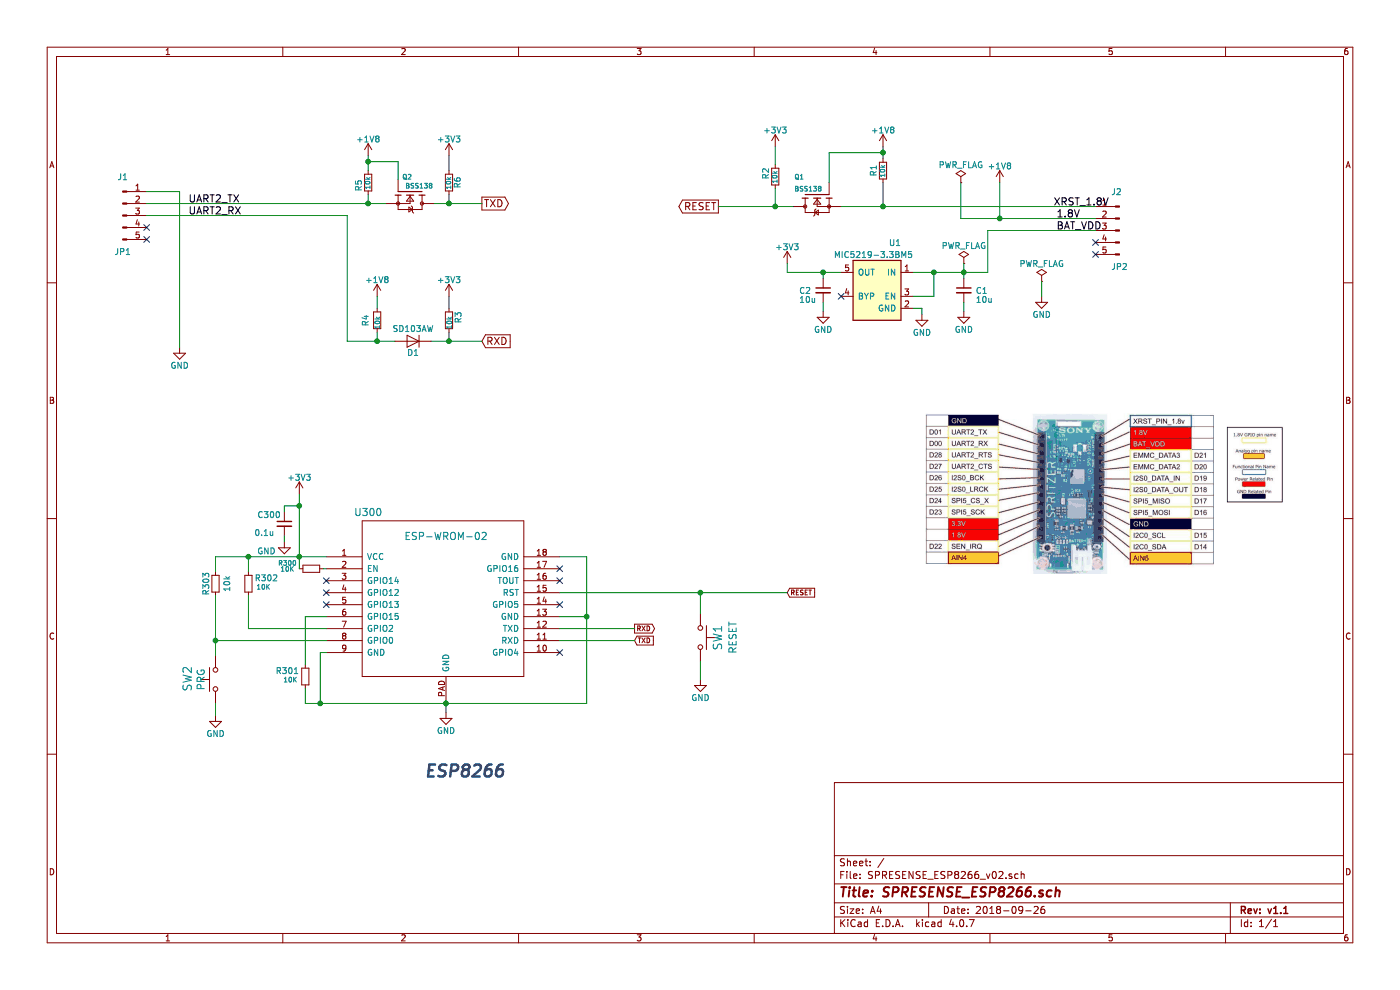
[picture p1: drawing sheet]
EESchema Schematic File Version 2
LIBS:SPRESENSE_ESP8266_v02-cache
LIBS:74xgxx
LIBS:74xx
LIBS:ac-dc
LIBS:actel
LIBS:adc-dac
LIBS:allegro
LIBS:Altera
LIBS:analog_devices
LIBS:analog_switches
LIBS:atmel
LIBS:audio
LIBS:battery_management
LIBS:bbd
LIBS:bosch
LIBS:brooktre
LIBS:cmos_ieee
LIBS:cmos4000
LIBS:conn
LIBS:contrib
LIBS:cypress
LIBS:dc-dc
LIBS:device
LIBS:digital-audio
LIBS:diode
LIBS:display
LIBS:dsp
LIBS:elec-unifil
LIBS:ESD_Protection
LIBS:ftdi
LIBS:gennum
LIBS:graphic
LIBS:graphic_symbols
LIBS:hc11
LIBS:infineon
LIBS:intel
LIBS:interface
LIBS:intersil
LIBS:ir
LIBS:Lattice
LIBS:leds
LIBS:LEM
LIBS:linear
LIBS:logic_programmable
LIBS:logo
LIBS:maxim
LIBS:mechanical
LIBS:memory
LIBS:microchip
LIBS:microchip_dspic33dsc
LIBS:microchip_pic10mcu
LIBS:microchip_pic12mcu
LIBS:microchip_pic16mcu
LIBS:microchip_pic18mcu
LIBS:microchip_pic24mcu
LIBS:microchip_pic32mcu
LIBS:microcontrollers
LIBS:modules
LIBS:motor_drivers
LIBS:motorola
LIBS:motors
LIBS:msp430
LIBS:nordicsemi
LIBS:nxp
LIBS:nxp_armmcu
LIBS:onsemi
LIBS:opto
LIBS:Oscillators
LIBS:philips
LIBS:power
LIBS:Power_Management
LIBS:powerint
LIBS:pspice
LIBS:references
LIBS:regul
LIBS:relays
LIBS:rfcom
LIBS:RFSolutions
LIBS:sensors
LIBS:silabs
LIBS:siliconi
LIBS:stm8
LIBS:stm32
LIBS:supertex
LIBS:switches
LIBS:texas
LIBS:transf
LIBS:transistors
LIBS:triac_thyristor
LIBS:ttl_ieee
LIBS:valves
LIBS:video
LIBS:wiznet
LIBS:Worldsemi
LIBS:Xicor
LIBS:xilinx
LIBS:zetex
LIBS:Zilog
LIBS:941H-2C-5D
LIBS:ADP3338AKCZ­3.3-RL
LIBS:Bluetooth
LIBS:BP5293
LIBS:bss138
LIBS:CH340T
LIBS:con_phoenix_SPTAF1
LIBS:connector
LIBS:cp210_mlp28
LIBS:CRD
LIBS:DM3AT-SF-PEJM5
LIBS:esp32
LIBS:ESP8266
LIBS:HT9172
LIBS:IRrcv
LIBS:ka2411
LIBS:L293D
LIBS:LSM6DS3
LIBS:LSM303D
LIBS:OSH_logo
LIBS:PCA9685
LIBS:rj11_7002-6p6c-x
LIBS:sliede_sw_01
LIBS:solderjumper
LIBS:sp0503bahtg_sot143-4n
LIBS:tact_sw
LIBS:usb-serial
LIBS:Y14H-1C-5DS
LIBS:WS2812B
LIBS:osrb38c9aa
LIBS:mic5219-BM5
LIBS:mosfet-n-sot23_sot23
EELAYER 25 0
EELAYER END
$Descr A4 11693 8268
encoding utf-8
Sheet 1 1
Title "SPRESENSE_ESP8266.sch"
Date "2018-09-26"
Rev "v1.1"
Comp ""
Comment1 ""
Comment2 ""
Comment3 ""
Comment4 ""
$EndDescr
$Comp
L C_Small C300
U 1 1
P 2375 4375
F 0 "C300" H 2150 4425 50  0000 L BNN
F 1 "0.1u" H 2125 4275 50  0000 L BNN
F 2 "Capacitors_SMD:C_0603" H 2375 4375 60  0001 C CNN
F 3 "" H 2375 4375 60  0001 C CNN
	1    2375 4375
	1    0    0    -1  
$EndComp
$Comp
L R_Small R301
U 1 1
P 2550 5650
F 0 "R301" H 2400 5700 50  0000 C CNN
F 1 "10K" H 2425 5625 40  0000 C CNN
F 2 "Resistors_SMD:R_0603" H 2550 5650 60  0001 C CNN
F 3 "" H 2550 5650 60  0001 C CNN
	1    2550 5650
	1    0    0    -1  
$EndComp
$Comp
L R_Small R302
U 1 1
P 2075 4875
F 0 "R302" H 2225 4925 50  0000 C CNN
F 1 "10K" H 2200 4850 40  0000 C CNN
F 2 "Resistors_SMD:R_0603" H 2075 4875 60  0001 C CNN
F 3 "" H 2075 4875 60  0001 C CNN
	1    2075 4875
	1    0    0    -1  
$EndComp
$Comp
L R_Small R300
U 1 1
P 2600 4750
F 0 "R300" V 2550 4550 40  0000 C CNN
F 1 "10K" V 2600 4550 40  0000 C CNN
F 2 "Resistors_SMD:R_0603" H 2600 4750 60  0001 C CNN
F 3 "" H 2600 4750 60  0001 C CNN
	1    2600 4750
	0    1    1    0   
$EndComp
$Comp
L GND #PWR01
U 1 1
P 3725 5950
F 0 "#PWR01" H 3725 5700 50  0001 C CNN
F 1 "GND" H 3725 5800 50  0000 C CNN
F 2 "" H 3725 5950 50  0001 C CNN
F 3 "" H 3725 5950 50  0001 C CNN
	1    3725 5950
	1    0    0    -1  
$EndComp
$Comp
L ESP-13-WROOM-02 U300
U 1 1
P 3725 4950
F 0 "U300" H 3075 5625 60  0000 C CNN
F 1 "ESP-WROM-02" H 3725 5425 60  0000 C CNN
F 2 "footprint:ESP-13-WROOM-02" H 3725 4950 60  0001 C CNN
F 3 "" H 3725 4950 60  0001 C CNN
	1    3725 4950
	1    0    0    -1  
$EndComp
Text GLabel 5300 5350 2    40   Input ~ 0
TXD
Text GLabel 5300 5250 2    40   Output ~ 0
RXD
NoConn ~ 4675 4850
$Comp
L GND #PWR02
U 1 1
P 2375 4525
F 0 "#PWR02" H 2375 4275 50  0001 C CNN
F 1 "GND" H 2225 4450 50  0000 C CNN
F 2 "" H 2375 4525 50  0001 C CNN
F 3 "" H 2375 4525 50  0001 C CNN
	1    2375 4525
	1    0    0    -1  
$EndComp
Text GLabel 6575 4950 2    40   Input ~ 0
RESET
$Comp
L R_Small R303
U 1 1
P 1800 4875
F 0 "R303" V 1875 4875 50  0000 C CNN
F 1 "10k" V 1700 4875 50  0000 C CNN
F 2 "Resistors_SMD:R_0603" V 1730 4875 50  0001 C CNN
F 3 "" H 1800 4875 50  0001 C CNN
	1    1800 4875
	-1   0    0    1   
$EndComp
$Comp
L GND #PWR03
U 1 1
P 5850 5675
F 0 "#PWR03" H 5850 5425 50  0001 C CNN
F 1 "GND" H 5850 5525 50  0000 C CNN
F 2 "" H 5850 5675 50  0001 C CNN
F 3 "" H 5850 5675 50  0001 C CNN
	1    5850 5675
	1    0    0    -1  
$EndComp
$Comp
L SW_Push SW2
U 1 1
P 1800 5675
F 0 "SW2" H 1700 5875 70  0000 L BNN
F 1 "PRG" H 1800 5800 60  0000 C CNN
F 2 "Buttons_Switches_SMD:SW_SPST_PTS810" H 1800 5675 60  0001 C CNN
F 3 "" H 1800 5675 60  0001 C CNN
	1    1800 5675
	0    -1   -1   0   
$EndComp
$Comp
L SW_Push SW1
U 1 1
P 5850 5325
F 0 "SW1" H 5850 5475 70  0000 C CNN
F 1 "RESET" H 5850 5600 60  0000 C CNN
F 2 "Buttons_Switches_SMD:SW_SPST_PTS810" H 5850 5325 60  0001 C CNN
F 3 "" H 5850 5325 60  0001 C CNN
	1    5850 5325
	0    1    -1   0   
$EndComp
Text Notes 3550 6500 0    100  Italic 20
ESP8266
$Comp
L Conn_01x05_Male J1
U 1 1
P 1025 1800
F 0 "J1" H 1025 2125 50  0000 C CNN
F 1 "JP1" H 1025 1500 50  0000 C CNN
F 2 "Pin_Headers:Pin_Header_Straight_1x05_Pitch2.54mm_SMD_Pin1Right" H 1025 1800 50  0001 C CNN
F 3 "" H 1025 1800 50  0001 C CNN
	1    1025 1800
	1    0    0    -1  
$EndComp
NoConn ~ 1225 1900
NoConn ~ 1225 2000
$Comp
L GND #PWR04
U 1 1
P 1500 2900
F 0 "#PWR04" H 1500 2650 50  0001 C CNN
F 1 "GND" H 1500 2750 50  0000 C CNN
F 2 "" H 1500 2900 50  0001 C CNN
F 3 "" H 1500 2900 50  0001 C CNN
	1    1500 2900
	1    0    0    -1  
$EndComp
Text GLabel 4025 1700 2    60   Output ~ 0
TXD
Text GLabel 4025 2850 2    60   Input ~ 0
RXD
$Comp
L R_Small R6
U 1 1
P 3750 1525
F 0 "R6" V 3675 1475 50  0000 L CNN
F 1 "10k" V 3750 1475 40  0000 L CNN
F 2 "Resistors_SMD:R_0603" H 3750 1525 50  0001 C CNN
F 3 "" H 3750 1525 50  0001 C CNN
	1    3750 1525
	-1   0    0    1   
$EndComp
$Comp
L R_Small R4
U 1 1
P 3150 2675
F 0 "R4" V 3050 2625 50  0000 L CNN
F 1 "10k" V 3150 2600 40  0000 L CNN
F 2 "Resistors_SMD:R_0603" H 3150 2675 50  0001 C CNN
F 3 "" H 3150 2675 50  0001 C CNN
	1    3150 2675
	1    0    0    -1  
$EndComp
$Comp
L R_Small R1
U 1 1
P 7375 1425
F 0 "R1" V 7450 1375 50  0000 L CNN
F 1 "10k" V 7375 1375 40  0000 L CNN
F 2 "Resistors_SMD:R_0603" H 7375 1425 50  0001 C CNN
F 3 "" H 7375 1425 50  0001 C CNN
	1    7375 1425
	-1   0    0    1   
$EndComp
$Comp
L R_Small R2
U 1 1
P 6475 1475
F 0 "R2" V 6550 1400 50  0000 L CNN
F 1 "10k" V 6475 1425 40  0000 L CNN
F 2 "Resistors_SMD:R_0603" H 6475 1475 50  0001 C CNN
F 3 "" H 6475 1475 50  0001 C CNN
	1    6475 1475
	-1   0    0    1   
$EndComp
$Comp
L R_Small R3
U 1 1
P 3750 2675
F 0 "R3" V 3825 2650 50  0000 L CNN
F 1 "10k" V 3750 2600 40  0000 L CNN
F 2 "Resistors_SMD:R_0603" H 3750 2675 50  0001 C CNN
F 3 "" H 3750 2675 50  0001 C CNN
	1    3750 2675
	1    0    0    -1  
$EndComp
$Comp
L R_Small R5
U 1 1
P 3075 1525
F 0 "R5" V 3150 1500 50  0000 L CNN
F 1 "10k" V 3075 1475 40  0000 L CNN
F 2 "Resistors_SMD:R_0603" H 3075 1525 50  0001 C CNN
F 3 "" H 3075 1525 50  0001 C CNN
	1    3075 1525
	-1   0    0    1   
$EndComp
Text Label 1575 1800 0    60   ~ 0
UART2_RX
$Comp
L C_Small C1
U 1 1
P 8050 2425
F 0 "C1" H 8150 2425 50  0000 L CNN
F 1 "10u" H 8150 2350 50  0000 L CNN
F 2 "Capacitors_SMD:C_0603" H 8050 2425 50  0001 C CNN
F 3 "" H 8050 2425 50  0001 C CNN
	1    8050 2425
	1    0    0    -1  
$EndComp
$Comp
L GND #PWR05
U 1 1
P 8700 2475
F 0 "#PWR05" H 8700 2225 50  0001 C CNN
F 1 "GND" H 8700 2325 50  0000 C CNN
F 2 "" H 8700 2475 50  0001 C CNN
F 3 "" H 8700 2475 50  0001 C CNN
	1    8700 2475
	1    0    0    -1  
$EndComp
Text Label 1575 1700 0    60   ~ 0
UART2_TX
NoConn ~ 4675 4750
NoConn ~ 4675 5050
NoConn ~ 4675 5450
NoConn ~ 2725 4850
NoConn ~ 2725 4950
$Comp
L GND #PWR06
U 1 1
P 1800 5975
F 0 "#PWR06" H 1800 5725 50  0001 C CNN
F 1 "GND" H 1800 5825 50  0000 C CNN
F 2 "" H 1800 5975 50  0001 C CNN
F 3 "" H 1800 5975 50  0001 C CNN
	1    1800 5975
	1    0    0    -1  
$EndComp
$Comp
L Conn_01x05_Male J2
U 1 1
P 9350 1925
F 0 "J2" H 9375 2250 50  0000 C CNN
F 1 "JP2" H 9350 1625 50  0000 C CNN
F 2 "Pin_Headers:Pin_Header_Straight_1x05_Pitch2.54mm_SMD_Pin1Left" H 9350 1925 50  0001 C CNN
F 3 "" H 9350 1925 50  0001 C CNN
	1    9350 1925
	-1   0    0    -1  
$EndComp
NoConn ~ 9150 2125
NoConn ~ 9150 2025
Text Label 8800 1725 0    60   ~ 0
XRST_1.8V
Text GLabel 6000 1725 0    60   Output ~ 0
RESET
NoConn ~ 2725 5050
$Comp
L PWR_FLAG #FLG07
U 1 1
P 8700 2350
F 0 "#FLG07" H 8700 2425 50  0001 C CNN
F 1 "PWR_FLAG" H 8700 2500 50  0000 C CNN
F 2 "" H 8700 2350 50  0001 C CNN
F 3 "" H 8700 2350 50  0001 C CNN
	1    8700 2350
	1    0    0    -1  
$EndComp
$Comp
L MIC5219-x.xBM5 U1
U 1 1
P 7325 2475
F 0 "U1" H 7125 2925 50  0000 L CNN
F 1 "MIC5219-3.3BM5" H 7025 2825 50  0000 L CNN
F 2 "TO_SOT_Packages_SMD:SOT-23-5" H 7325 2225 50  0001 C CIN
F 3 "" H 7325 2575 50  0001 C CNN
	1    7325 2475
	-1   0    0    -1  
$EndComp
Text Label 8825 1825 0    60   ~ 0
1.8V
Text Label 8825 1925 0    60   ~ 0
BAT_VDD
$Comp
L +1V8 #PWR08
U 1 1
P 8350 1525
F 0 "#PWR08" H 8350 1375 50  0001 C CNN
F 1 "+1V8" H 8350 1665 50  0000 C CNN
F 2 "" H 8350 1525 50  0001 C CNN
F 3 "" H 8350 1525 50  0001 C CNN
	1    8350 1525
	1    0    0    -1  
$EndComp
$Comp
L +3V3 #PWR09
U 1 1
P 6575 2200
F 0 "#PWR09" H 6575 2050 50  0001 C CNN
F 1 "+3V3" H 6575 2340 50  0000 C CNN
F 2 "" H 6575 2200 50  0001 C CNN
F 3 "" H 6575 2200 50  0001 C CNN
	1    6575 2200
	1    0    0    -1  
$EndComp
$Comp
L +3V3 #PWR010
U 1 1
P 2500 4125
F 0 "#PWR010" H 2500 3975 50  0001 C CNN
F 1 "+3V3" H 2500 4265 50  0000 C CNN
F 2 "" H 2500 4125 50  0001 C CNN
F 3 "" H 2500 4125 50  0001 C CNN
	1    2500 4125
	1    0    0    -1  
$EndComp
$Comp
L PWR_FLAG #FLG011
U 1 1
P 8025 1525
F 0 "#FLG011" H 8025 1600 50  0001 C CNN
F 1 "PWR_FLAG" H 8025 1675 50  0000 C CNN
F 2 "" H 8025 1525 50  0001 C CNN
F 3 "" H 8025 1525 50  0001 C CNN
	1    8025 1525
	1    0    0    -1  
$EndComp
$Comp
L PWR_FLAG #FLG012
U 1 1
P 8050 2200
F 0 "#FLG012" H 8050 2275 50  0001 C CNN
F 1 "PWR_FLAG" H 8050 2350 50  0000 C CNN
F 2 "" H 8050 2200 50  0001 C CNN
F 3 "" H 8050 2200 50  0001 C CNN
	1    8050 2200
	1    0    0    -1  
$EndComp
NoConn ~ 7025 2475
$Comp
L GND #PWR013
U 1 1
P 8050 2600
F 0 "#PWR013" H 8050 2350 50  0001 C CNN
F 1 "GND" H 8050 2450 50  0000 C CNN
F 2 "" H 8050 2600 50  0001 C CNN
F 3 "" H 8050 2600 50  0001 C CNN
	1    8050 2600
	1    0    0    -1  
$EndComp
$Comp
L GND #PWR014
U 1 1
P 7700 2625
F 0 "#PWR014" H 7700 2375 50  0001 C CNN
F 1 "GND" H 7700 2475 50  0000 C CNN
F 2 "" H 7700 2625 50  0001 C CNN
F 3 "" H 7700 2625 50  0001 C CNN
	1    7700 2625
	1    0    0    -1  
$EndComp
$Comp
L C_Small C2
U 1 1
P 6875 2425
F 0 "C2" H 6675 2425 50  0000 L CNN
F 1 "10u" H 6675 2350 50  0000 L CNN
F 2 "Capacitors_SMD:C_0603" H 6875 2425 50  0001 C CNN
F 3 "" H 6875 2425 50  0001 C CNN
	1    6875 2425
	1    0    0    -1  
$EndComp
$Comp
L GND #PWR015
U 1 1
P 6875 2600
F 0 "#PWR015" H 6875 2350 50  0001 C CNN
F 1 "GND" H 6875 2450 50  0000 C CNN
F 2 "" H 6875 2600 50  0001 C CNN
F 3 "" H 6875 2600 50  0001 C CNN
	1    6875 2600
	1    0    0    -1  
$EndComp
$Comp
L +1V8 #PWR016
U 1 1
P 7375 1225
F 0 "#PWR016" H 7375 1075 50  0001 C CNN
F 1 "+1V8" H 7375 1365 50  0000 C CNN
F 2 "" H 7375 1225 50  0001 C CNN
F 3 "" H 7375 1225 50  0001 C CNN
	1    7375 1225
	1    0    0    -1  
$EndComp
$Comp
L MOSFET-N-SOT23_SOT23 Q1
U 1 1
P 6825 1725
F 0 "Q1" V 6575 1875 40  0000 C CNN
F 1 "BSS138" V 6675 1800 40  0000 C CNN
F 2 "TO_SOT_Packages_SMD:SOT-23" H 6825 1725 60  0001 C CNN
F 3 "" H 6825 1725 60  0000 C CNN
	1    6825 1725
	0    -1   1    0   
$EndComp
$Comp
L +3V3 #PWR017
U 1 1
P 6475 1225
F 0 "#PWR017" H 6475 1075 50  0001 C CNN
F 1 "+3V3" H 6475 1365 50  0000 C CNN
F 2 "" H 6475 1225 50  0001 C CNN
F 3 "" H 6475 1225 50  0001 C CNN
	1    6475 1225
	1    0    0    -1  
$EndComp
$Comp
L MOSFET-N-SOT23_SOT23 Q2
U 1 1
P 3425 1700
F 0 "Q2" V 3200 1675 40  0000 C CNN
F 1 "BSS138" V 3275 1775 40  0000 C CNN
F 2 "TO_SOT_Packages_SMD:SOT-23" H 3425 1700 60  0001 C CNN
F 3 "" H 3425 1700 60  0000 C CNN
	1    3425 1700
	0    1    1    0   
$EndComp
$Comp
L +3V3 #PWR018
U 1 1
P 3750 1300
F 0 "#PWR018" H 3750 1150 50  0001 C CNN
F 1 "+3V3" H 3750 1440 50  0000 C CNN
F 2 "" H 3750 1300 50  0001 C CNN
F 3 "" H 3750 1300 50  0001 C CNN
	1    3750 1300
	1    0    0    -1  
$EndComp
$Comp
L +1V8 #PWR019
U 1 1
P 3075 1300
F 0 "#PWR019" H 3075 1150 50  0001 C CNN
F 1 "+1V8" H 3075 1440 50  0000 C CNN
F 2 "" H 3075 1300 50  0001 C CNN
F 3 "" H 3075 1300 50  0001 C CNN
	1    3075 1300
	1    0    0    -1  
$EndComp
Wire Wire Line
	3725 5850 3725 5950
Wire Wire Line
	2725 5150 2550 5150
Wire Wire Line
	2550 5150 2550 5550
Wire Wire Line
	2550 5750 2550 5875
Connection ~ 3725 5875
Wire Wire Line
	2725 5450 2675 5450
Wire Wire Line
	2675 5450 2675 5875
Connection ~ 2675 5875
Wire Wire Line
	1800 5350 2725 5350
Wire Wire Line
	2075 5250 2725 5250
Wire Wire Line
	2700 4750 2725 4750
Wire Wire Line
	2500 4125 2500 4750
Connection ~ 2500 4650
Wire Wire Line
	5300 5350 4675 5350
Wire Wire Line
	5300 5250 4675 5250
Wire Wire Line
	4675 5150 4900 5150
Wire Wire Line
	4900 5875 4900 4650
Connection ~ 2500 4225
Wire Wire Line
	2375 4275 2375 4225
Wire Wire Line
	2550 5875 4900 5875
Wire Wire Line
	2375 4475 2375 4525
Wire Wire Line
	4900 4650 4675 4650
Connection ~ 4900 5150
Wire Wire Line
	4675 4950 6575 4950
Wire Wire Line
	2375 4225 2500 4225
Wire Wire Line
	2075 4975 2075 5250
Wire Wire Line
	1225 1700 3225 1700
Wire Wire Line
	1225 1800 2900 1800
Wire Wire Line
	1800 4650 2725 4650
Wire Wire Line
	2075 4775 2075 4650
Wire Wire Line
	1800 4975 1800 5475
Connection ~ 1800 5350
Wire Wire Line
	1800 5875 1800 5975
Wire Wire Line
	1800 4775 1800 4650
Connection ~ 2075 4650
Wire Wire Line
	7025 1725 9150 1725
Wire Wire Line
	5850 4950 5850 5125
Connection ~ 5850 4950
Wire Wire Line
	5850 5525 5850 5675
Wire Wire Line
	8025 1825 9150 1825
Wire Wire Line
	8250 1925 9150 1925
Wire Wire Line
	8350 1525 8350 1825
Connection ~ 8350 1825
Wire Wire Line
	8250 2275 8250 1925
Wire Wire Line
	7625 2275 8250 2275
Wire Wire Line
	7625 2475 7800 2475
Wire Wire Line
	7800 2475 7800 2275
Connection ~ 7800 2275
Wire Wire Line
	8050 2200 8050 2325
Connection ~ 8050 2275
Wire Wire Line
	8050 2525 8050 2600
Wire Wire Line
	7625 2575 7700 2575
Wire Wire Line
	7700 2575 7700 2625
Wire Wire Line
	6875 2525 6875 2600
Wire Wire Line
	6575 2200 6575 2275
Connection ~ 6875 2275
Wire Wire Line
	8025 1525 8025 1825
Wire Wire Line
	7375 1725 7375 1525
Wire Wire Line
	7375 1225 7375 1325
Connection ~ 7375 1725
Wire Wire Line
	6925 1525 6925 1275
Wire Wire Line
	6925 1275 7375 1275
Connection ~ 7375 1275
Wire Wire Line
	6000 1725 6625 1725
Wire Wire Line
	6475 1725 6475 1575
Wire Wire Line
	6475 1225 6475 1375
Connection ~ 6475 1725
Wire Wire Line
	6575 2275 7025 2275
Wire Wire Line
	8700 2350 8700 2475
Wire Wire Line
	2900 1800 2900 2850
Wire Wire Line
	3600 2850 4025 2850
Wire Wire Line
	2900 2850 3300 2850
Connection ~ 3150 2850
Wire Wire Line
	3075 1300 3075 1425
Wire Wire Line
	3075 1625 3075 1700
Connection ~ 3075 1700
Wire Wire Line
	3325 1500 3325 1350
Wire Wire Line
	3325 1350 3075 1350
Connection ~ 3075 1350
Wire Wire Line
	3750 1300 3750 1425
Wire Wire Line
	3750 1625 3750 1700
Wire Wire Line
	3625 1700 4025 1700
Connection ~ 3750 1700
Wire Wire Line
	6875 2325 6875 2275
Wire Wire Line
	1225 1600 1500 1600
Wire Wire Line
	1500 1600 1500 2900
Wire Wire Line
	3750 2775 3750 2850
Connection ~ 3750 2850
$Comp
L +3V3 #PWR020
U 1 1
P 3750 2475
F 0 "#PWR020" H 3750 2325 50  0001 C CNN
F 1 "+3V3" H 3750 2615 50  0000 C CNN
F 2 "" H 3750 2475 50  0001 C CNN
F 3 "" H 3750 2475 50  0001 C CNN
	1    3750 2475
	1    0    0    -1  
$EndComp
Wire Wire Line
	3750 2475 3750 2575
Wire Wire Line
	3150 2775 3150 2850
$Comp
L +1V8 #PWR021
U 1 1
P 3150 2475
F 0 "#PWR021" H 3150 2325 50  0001 C CNN
F 1 "+1V8" H 3150 2615 50  0000 C CNN
F 2 "" H 3150 2475 50  0001 C CNN
F 3 "" H 3150 2475 50  0001 C CNN
	1    3150 2475
	1    0    0    -1  
$EndComp
Wire Wire Line
	3150 2475 3150 2575
$Comp
L 1N4148 D1
U 1 1
P 3450 2850
F 0 "D1" H 3450 2950 50  0000 C CNN
F 1 "SD103AW" H 3450 2750 50  0000 C CNN
F 2 "Diodes_SMD:D_SOD-123" H 3450 2675 50  0001 C CNN
F 3 "https://www.mouser.com/ds/2/395/SD103AW%20SERIES_D1601-1113297.pdf" H 3450 2850 50  0001 C CNN
	1    3450 2850
	-1   0    0    1   
$EndComp
$EndSCHEMATC
